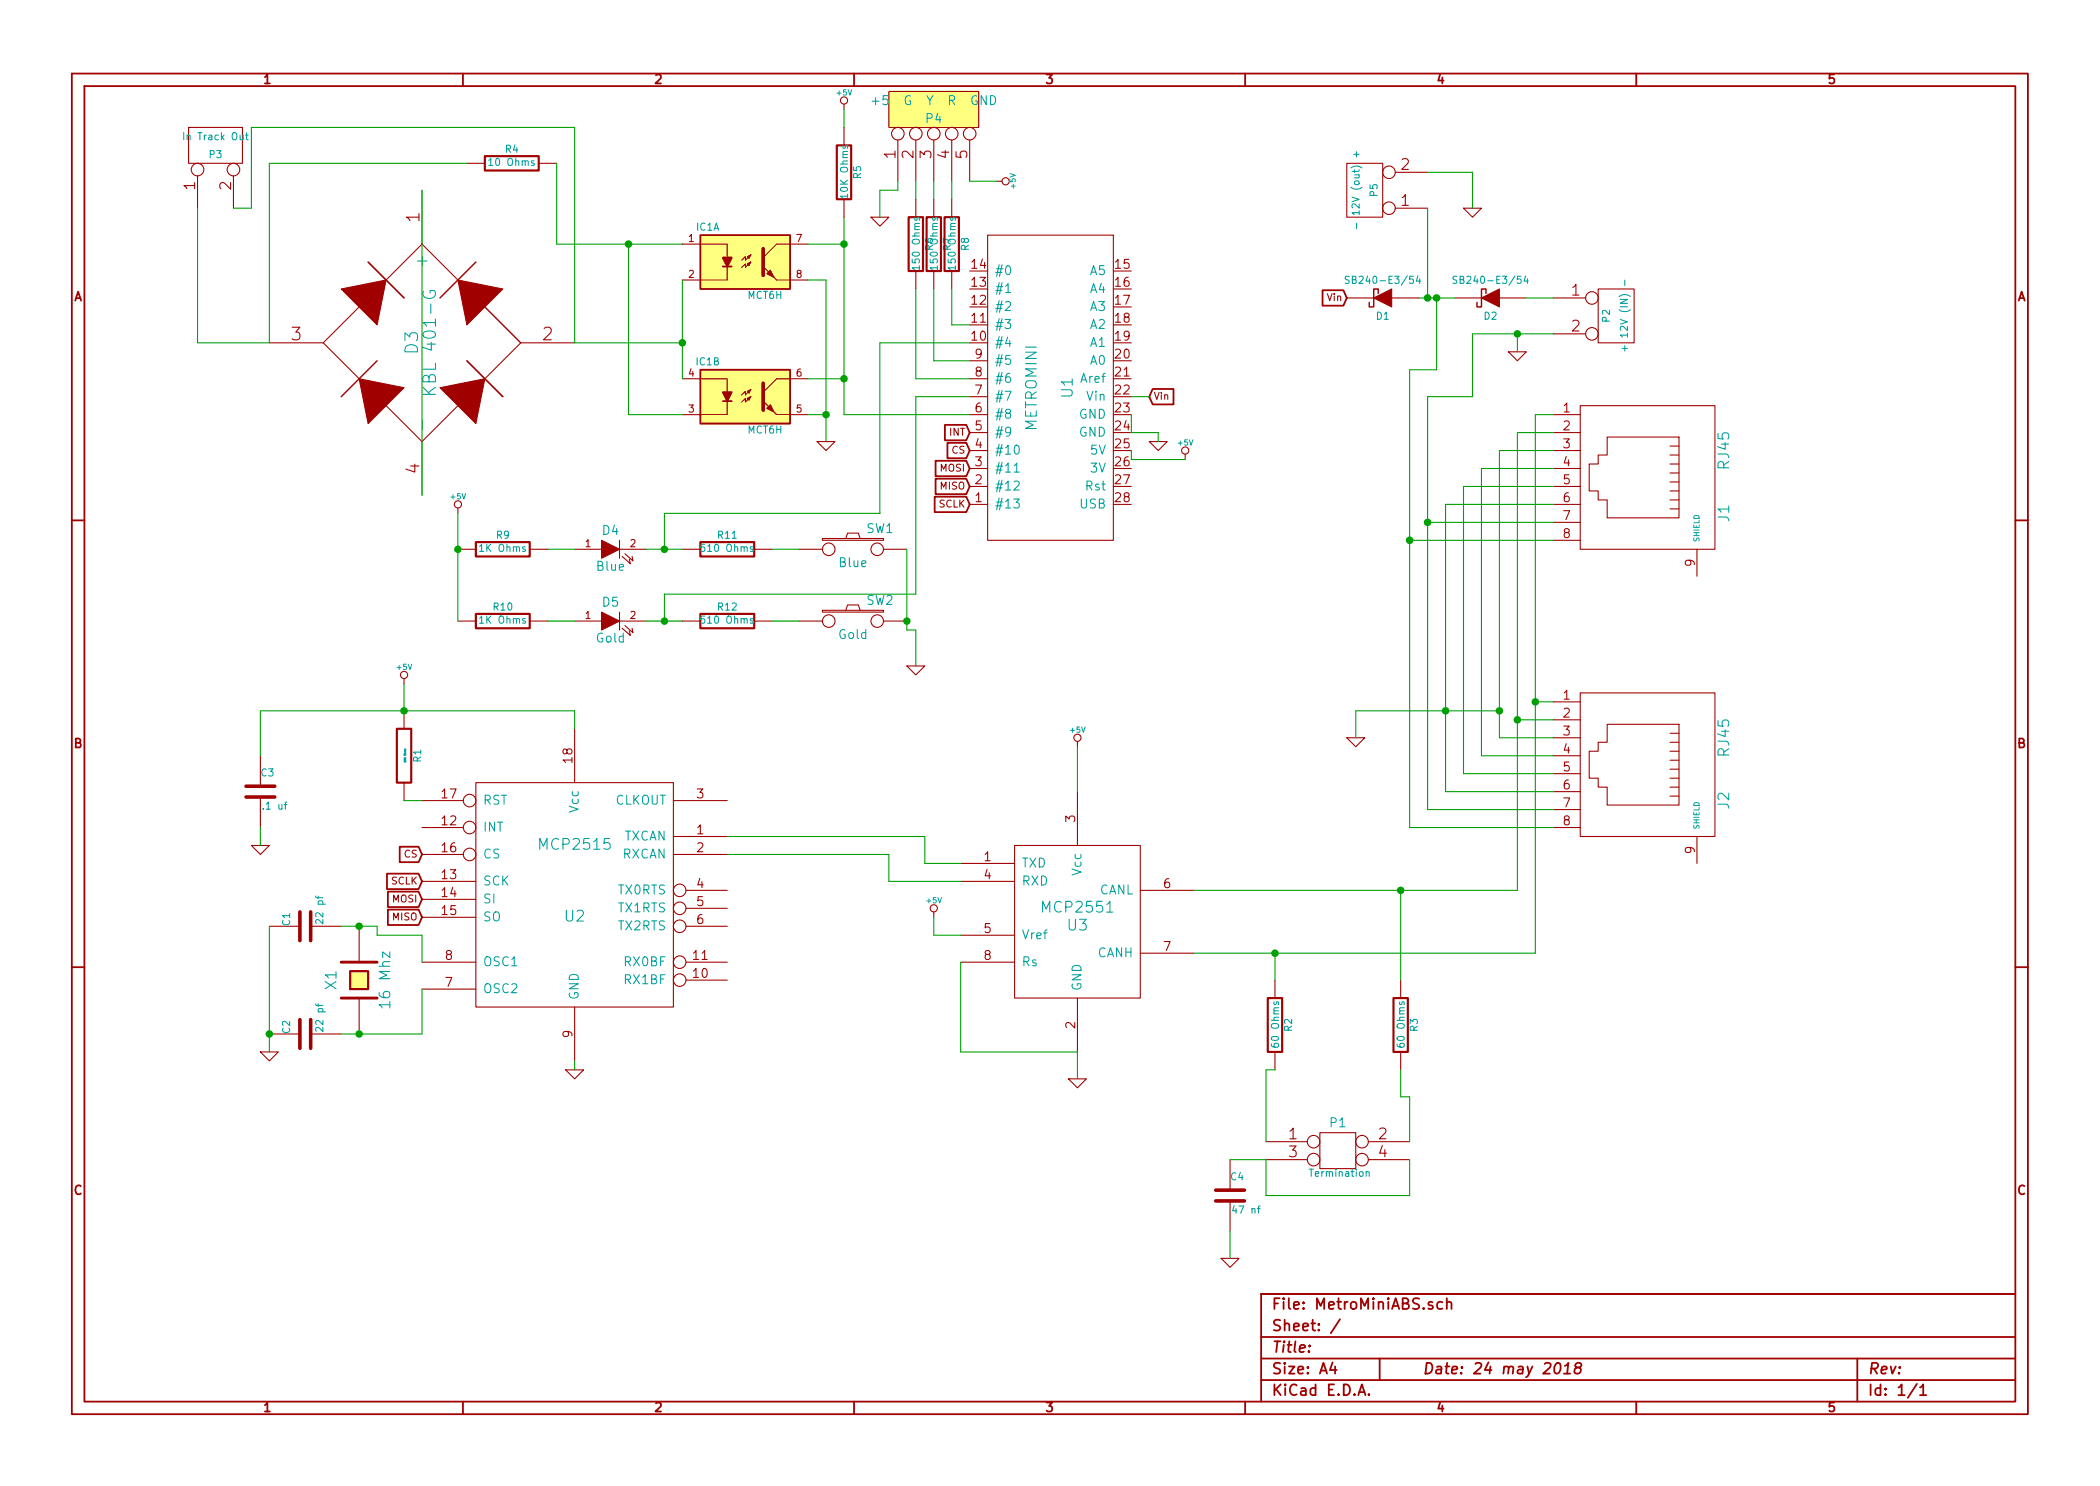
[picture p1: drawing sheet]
EESchema Schematic File Version 2
LIBS:MetroMiniABS-cache
LIBS:power
LIBS:device
LIBS:transistors
LIBS:conn
LIBS:linear
LIBS:regul
LIBS:74xx
LIBS:cmos4000
LIBS:adc-dac
LIBS:memory
LIBS:xilinx
LIBS:special
LIBS:microcontrollers
LIBS:dsp
LIBS:microchip
LIBS:analog_switches
LIBS:motorola
LIBS:texas
LIBS:intel
LIBS:audio
LIBS:interface
LIBS:digital-audio
LIBS:philips
LIBS:display
LIBS:cypress
LIBS:siliconi
LIBS:opto
LIBS:atmel
LIBS:contrib
LIBS:valves
LIBS:metromini
LIBS:mcp25xxx
LIBS:mct6h
LIBS:MetroMiniABS-cache
EELAYER 27 0
EELAYER END
$Descr A4 11693 8268
encoding utf-8
Sheet 1 1
Title ""
Date "24 may 2018"
Rev ""
Comp ""
Comment1 ""
Comment2 ""
Comment3 ""
Comment4 ""
$EndDescr
$Comp
L MCP2551 U3
U 1 1
P 6000 5150
F 0 "U3" H 6000 5150 60  0000 C CNN
F 1 "MCP2551" H 6000 5250 60  0000 C CNN
F 2 "DIL-8_300" H 6000 5050 60  0001 C CNN
F 3 "~" H 6000 5150 60  0000 C CNN
F 4 "579-MCP2551-I/P" H 6000 5150 60  0001 C CNN "Mouser Part Number"
F 5 "~" H 1200 800 60  0001 C CNN "Adafruit Part Number"
F 6 "1.31" H 6000 5150 60  0001 C CNN "Price"
	1    6000 5150
	1    0    0    -1  
$EndComp
$Comp
L MCP2515 U2
U 1 1
P 3200 4800
F 0 "U2" H 3200 4500 60  0000 C CNN
F 1 "MCP2515" H 3200 4900 60  0000 C CNN
F 2 "DIL-18_300" H 3100 4700 60  0001 C CNN
F 3 "~" H 3200 4800 60  0000 C CNN
F 4 "579-MCP2515-I/P" H 3200 4800 60  0001 C CNN "Mouser Part Number"
F 5 "~" H 1200 800 60  0001 C CNN "Adafruit Part Number"
F 6 "2.19" H 3200 4800 60  0001 C CNN "Price"
	1    3200 4800
	1    0    0    -1  
$EndComp
Text GLabel 5400 2500 0    39   Input ~ 0
CS
Text GLabel 5400 2700 0    39   Input ~ 0
MISO
Text GLabel 5400 2600 0    39   Input ~ 0
MOSI
Text GLabel 5400 2800 0    39   Input ~ 0
SCLK
Text GLabel 5400 2400 0    39   Input ~ 0
INT
Text GLabel 2350 4750 0    39   Input ~ 0
CS
Text GLabel 2350 4900 0    39   Input ~ 0
SCLK
Text GLabel 2350 5000 0    39   Input ~ 0
MOSI
Text GLabel 2350 5100 0    39   Input ~ 0
MISO
$Comp
L R R1
U 1 1
P 2250 4200
F 0 "R1" V 2330 4200 40  0000 C CNN
F 1 "10K Ohms" V 2257 4201 10  0000 C CNN
F 2 "~" V 2180 4200 30  0000 C CNN
F 3 "~" H 2250 4200 30  0000 C CNN
F 4 "660-MF1/4LCT52R103J" H 2250 4200 60  0001 C CNN "Mouser Part Number"
F 5 "~" H 1200 800 60  0001 C CNN "Adafruit Part Number"
F 6 ".10" H 2250 4200 60  0001 C CNN "Price"
	1    2250 4200
	1    0    0    -1  
$EndComp
$Comp
L +5V #PWR01
U 1 1
P 2250 3800
F 0 "#PWR01" H 2250 3890 20  0001 C CNN
F 1 "+5V" H 2250 3890 30  0000 C CNN
F 2 "" H 2250 3800 60  0000 C CNN
F 3 "" H 2250 3800 60  0000 C CNN
	1    2250 3800
	1    0    0    -1  
$EndComp
$Comp
L GND #PWR02
U 1 1
P 3200 5950
F 0 "#PWR02" H 3200 5950 30  0001 C CNN
F 1 "GND" H 3200 5880 30  0001 C CNN
F 2 "" H 3200 5950 60  0000 C CNN
F 3 "" H 3200 5950 60  0000 C CNN
	1    3200 5950
	1    0    0    -1  
$EndComp
$Comp
L CRYSTAL X1
U 1 1
P 2000 5450
F 0 "X1" H 2000 5600 60  0000 C CNN
F 1 "16 Mhz" H 2000 5300 60  0000 C CNN
F 2 "~" H 2000 5450 60  0000 C CNN
F 3 "~" H 2000 5450 60  0000 C CNN
F 4 "449-LFXTAL027945BULK " H 2000 5450 60  0001 C CNN "Mouser Part Number"
F 5 "~" H 1200 800 60  0001 C CNN "Adafruit Part Number"
F 6 ".21" H 2000 5450 60  0001 C CNN "Price"
	1    2000 5450
	0    -1   -1   0   
$EndComp
$Comp
L C C1
U 1 1
P 1700 5150
F 0 "C1" H 1700 5250 40  0000 L CNN
F 1 "22 pf" H 1706 5065 40  0000 L CNN
F 2 "~" H 1738 5000 30  0000 C CNN
F 3 "~" H 1700 5150 60  0000 C CNN
F 4 "581-SR151A220KAR" H 1700 5150 60  0001 C CNN "Mouser Part Number"
F 5 "~" H 1200 800 60  0001 C CNN "Adafruit Part Number"
F 6 ".10" H 1700 5150 60  0001 C CNN "Price"
	1    1700 5150
	0    -1   -1   0   
$EndComp
$Comp
L C C2
U 1 1
P 1700 5750
F 0 "C2" H 1700 5850 40  0000 L CNN
F 1 "22 pf" H 1706 5665 40  0000 L CNN
F 2 "~" H 1738 5600 30  0000 C CNN
F 3 "~" H 1700 5750 60  0000 C CNN
F 4 "581-SR151A220KAR" H 1700 5750 60  0001 C CNN "Mouser Part Number"
F 5 "~" H 1200 800 60  0001 C CNN "Adafruit Part Number"
F 6 ".10" H 1700 5750 60  0001 C CNN "Price"
	1    1700 5750
	0    -1   -1   0   
$EndComp
$Comp
L GND #PWR03
U 1 1
P 1500 5850
F 0 "#PWR03" H 1500 5850 30  0001 C CNN
F 1 "GND" H 1500 5780 30  0001 C CNN
F 2 "" H 1500 5850 60  0000 C CNN
F 3 "" H 1500 5850 60  0000 C CNN
	1    1500 5850
	1    0    0    -1  
$EndComp
$Comp
L C C3
U 1 1
P 1450 4400
F 0 "C3" H 1450 4500 40  0000 L CNN
F 1 ".1 uf" H 1456 4315 40  0000 L CNN
F 2 "~" H 1488 4250 30  0000 C CNN
F 3 "~" H 1450 4400 60  0000 C CNN
F 4 "21RZ310-RC" H 1450 4400 60  0001 C CNN "Mouser Part Number"
F 5 "~" H 1200 800 60  0001 C CNN "Adafruit Part Number"
F 6 ".08" H 1450 4400 60  0001 C CNN "Price"
	1    1450 4400
	1    0    0    -1  
$EndComp
$Comp
L GND #PWR04
U 1 1
P 1450 4700
F 0 "#PWR04" H 1450 4700 30  0001 C CNN
F 1 "GND" H 1450 4630 30  0001 C CNN
F 2 "" H 1450 4700 60  0000 C CNN
F 3 "" H 1450 4700 60  0000 C CNN
	1    1450 4700
	1    0    0    -1  
$EndComp
$Comp
L +5V #PWR05
U 1 1
P 6000 4150
F 0 "#PWR05" H 6000 4240 20  0001 C CNN
F 1 "+5V" H 6000 4240 30  0000 C CNN
F 2 "" H 6000 4150 60  0000 C CNN
F 3 "" H 6000 4150 60  0000 C CNN
	1    6000 4150
	1    0    0    -1  
$EndComp
$Comp
L +5V #PWR06
U 1 1
P 5200 5100
F 0 "#PWR06" H 5200 5190 20  0001 C CNN
F 1 "+5V" H 5200 5190 30  0000 C CNN
F 2 "" H 5200 5100 60  0000 C CNN
F 3 "" H 5200 5100 60  0000 C CNN
	1    5200 5100
	1    0    0    -1  
$EndComp
$Comp
L GND #PWR07
U 1 1
P 6000 6000
F 0 "#PWR07" H 6000 6000 30  0001 C CNN
F 1 "GND" H 6000 5930 30  0001 C CNN
F 2 "" H 6000 6000 60  0000 C CNN
F 3 "" H 6000 6000 60  0000 C CNN
	1    6000 6000
	1    0    0    -1  
$EndComp
$Comp
L METROMINI U1
U 1 1
P 5850 2150
F 0 "U1" H 5850 2050 60  0000 C CNN
F 1 "METROMINI" H 5850 2250 60  0000 C CNN
F 2 "~" H 5850 2150 60  0000 C CNN
F 3 "~" H 5850 2150 60  0000 C CNN
F 4 "~" H 5850 2150 60  0001 C CNN "Mouser Part Number"
F 5 "2590" H 5850 2150 60  0001 C CNN "Adafruit Part Number"
F 6 "12.50" H 5850 2150 60  0001 C CNN "Price"
	1    5850 2150
	0    -1   -1   0   
$EndComp
$Comp
L +5V #PWR08
U 1 1
P 6600 2550
F 0 "#PWR08" H 6600 2640 20  0001 C CNN
F 1 "+5V" H 6600 2640 30  0000 C CNN
F 2 "" H 6600 2550 60  0000 C CNN
F 3 "" H 6600 2550 60  0000 C CNN
	1    6600 2550
	1    0    0    -1  
$EndComp
$Comp
L GND #PWR09
U 1 1
P 6450 2450
F 0 "#PWR09" H 6450 2450 30  0001 C CNN
F 1 "GND" H 6450 2380 30  0001 C CNN
F 2 "" H 6450 2450 60  0000 C CNN
F 3 "" H 6450 2450 60  0000 C CNN
	1    6450 2450
	1    0    0    -1  
$EndComp
$Comp
L RJ45 J2
U 1 1
P 9100 4250
F 0 "J2" H 9300 4750 60  0000 C CNN
F 1 "RJ45" H 8950 4750 60  0000 C CNN
F 2 "~" H 9100 4250 60  0000 C CNN
F 3 "~" H 9100 4250 60  0000 C CNN
F 4 "710-615008144221" H 9100 4250 60  0001 C CNN "Mouser Part Number"
F 5 "~" H 1200 800 60  0001 C CNN "Adafruit Part Number"
F 6 "1.17" H 9100 4250 60  0001 C CNN "Price"
	1    9100 4250
	0    1    1    0   
$EndComp
$Comp
L RJ45 J1
U 1 1
P 9100 2650
F 0 "J1" H 9300 3150 60  0000 C CNN
F 1 "RJ45" H 8950 3150 60  0000 C CNN
F 2 "~" H 9100 2650 60  0000 C CNN
F 3 "~" H 9100 2650 60  0000 C CNN
F 4 "710-615008144221" H 9100 2650 60  0001 C CNN "Mouser Part Number"
F 5 "~" H 1200 800 60  0001 C CNN "Adafruit Part Number"
F 6 "1.17" H 9100 2650 60  0001 C CNN "Price"
	1    9100 2650
	0    1    1    0   
$EndComp
$Comp
L DIODESCH D2
U 1 1
P 8300 1650
F 0 "D2" H 8300 1750 40  0000 C CNN
F 1 "SB240-E3/54" H 8300 1550 40  0000 C CNN
F 2 "~" H 8300 1650 60  0000 C CNN
F 3 "~" H 8300 1650 60  0000 C CNN
F 4 "625-SB240-E3" H 8300 1650 60  0001 C CNN "Mouser Part Number"
F 5 "~" H 1200 800 60  0001 C CNN "Adafruit Part Number"
F 6 ".46" H 8300 1650 60  0001 C CNN "Price"
	1    8300 1650
	-1   0    0    1   
$EndComp
$Comp
L DIODESCH D1
U 1 1
P 7700 1650
F 0 "D1" H 7700 1750 40  0000 C CNN
F 1 "SB240-E3/54" H 7700 1550 40  0000 C CNN
F 2 "~" H 7700 1650 60  0000 C CNN
F 3 "~" H 7700 1650 60  0000 C CNN
F 4 "625-SB240-E3 " H 7700 1650 60  0001 C CNN "Mouser Part Number"
F 5 "~" H 1200 800 60  0001 C CNN "Adafruit Part Number"
F 6 ".46" H 7700 1650 60  0001 C CNN "Price"
	1    7700 1650
	-1   0    0    1   
$EndComp
$Comp
L CONN_2 P2
U 1 1
P 9000 1750
F 0 "P2" V 8950 1750 40  0000 C CNN
F 1 "+ 12V (IN) -" V 9050 1750 40  0000 C CNN
F 2 "~" H 9000 1750 60  0000 C CNN
F 3 "~" H 9000 1750 60  0000 C CNN
F 4 "710-691249510002 " H 9000 1750 60  0001 C CNN "Mouser Part Number"
F 5 "~" H 1200 800 60  0001 C CNN "Adafruit Part Number"
F 6 "1.61" H 9000 1750 60  0001 C CNN "Price"
	1    9000 1750
	1    0    0    -1  
$EndComp
Wire Wire Line
	2350 4450 2250 4450
Wire Wire Line
	1450 3950 3200 3950
Wire Wire Line
	3200 3950 3200 4050
Wire Wire Line
	3200 5950 3200 5900
Wire Wire Line
	2350 5350 2350 5200
Wire Wire Line
	2350 5200 2100 5200
Wire Wire Line
	2100 5200 2100 5150
Wire Wire Line
	2100 5150 1900 5150
Wire Wire Line
	2350 5750 2350 5500
Wire Wire Line
	1900 5750 2350 5750
Connection ~ 2000 5150
Connection ~ 2000 5750
Wire Wire Line
	1500 5150 1500 5850
Connection ~ 1500 5750
Wire Wire Line
	2250 3800 2250 3950
Wire Wire Line
	1450 3950 1450 4200
Connection ~ 2250 3950
Wire Wire Line
	1450 4700 1450 4600
Wire Wire Line
	4050 4650 5150 4650
Wire Wire Line
	5150 4650 5150 4800
Wire Wire Line
	5150 4800 5350 4800
Wire Wire Line
	5350 4900 4950 4900
Wire Wire Line
	4950 4900 4950 4750
Wire Wire Line
	4950 4750 4050 4750
Wire Wire Line
	5350 5350 5350 5850
Wire Wire Line
	5350 5850 6000 5850
Wire Wire Line
	6000 5850 6000 6000
Wire Wire Line
	5350 5200 5200 5200
Wire Wire Line
	5200 5200 5200 5100
Wire Wire Line
	6000 4400 6000 4150
Wire Wire Line
	6600 2550 6300 2550
Wire Wire Line
	6300 2550 6300 2500
Wire Wire Line
	6450 2450 6450 2400
Wire Wire Line
	6450 2400 6300 2400
Wire Wire Line
	6300 2400 6300 2300
Wire Wire Line
	8650 2300 8550 2300
Wire Wire Line
	8550 2300 8550 5300
Wire Wire Line
	8550 3900 8650 3900
Wire Wire Line
	8650 2400 8450 2400
Wire Wire Line
	8450 2400 8450 4950
Wire Wire Line
	8450 4000 8650 4000
Wire Wire Line
	8650 2500 8350 2500
Wire Wire Line
	8350 2500 8350 4100
Wire Wire Line
	8350 4100 8650 4100
Wire Wire Line
	8650 2600 8250 2600
Wire Wire Line
	8250 2600 8250 4200
Wire Wire Line
	8250 4200 8650 4200
Wire Wire Line
	8650 4300 8150 4300
Wire Wire Line
	8150 4300 8150 2700
Wire Wire Line
	8150 2700 8650 2700
Wire Wire Line
	8650 2800 8050 2800
Wire Wire Line
	8050 2800 8050 4400
Wire Wire Line
	8050 4400 8650 4400
Wire Wire Line
	7950 4500 8650 4500
Wire Wire Line
	7950 2200 7950 4500
Wire Wire Line
	7950 2900 8650 2900
Wire Wire Line
	8650 3000 7850 3000
Wire Wire Line
	7850 2050 7850 4600
Wire Wire Line
	7850 4600 8650 4600
Wire Wire Line
	8650 1650 8500 1650
Wire Wire Line
	7850 2050 8000 2050
Wire Wire Line
	8000 2050 8000 1650
Wire Wire Line
	7900 1650 8100 1650
Connection ~ 7850 3000
Connection ~ 8000 1650
Wire Wire Line
	7950 2200 8200 2200
Wire Wire Line
	8200 2200 8200 1850
Wire Wire Line
	8200 1850 8650 1850
Connection ~ 7950 2900
$Comp
L GND #PWR010
U 1 1
P 8450 1950
F 0 "#PWR010" H 8450 1950 30  0001 C CNN
F 1 "GND" H 8450 1880 30  0001 C CNN
F 2 "" H 8450 1950 60  0000 C CNN
F 3 "" H 8450 1950 60  0000 C CNN
	1    8450 1950
	1    0    0    -1  
$EndComp
Wire Wire Line
	8450 1950 8450 1850
Connection ~ 8450 1850
Text GLabel 7500 1650 0    39   Input ~ 0
Vin
Text GLabel 6400 2200 2    39   Input ~ 0
Vin
Wire Wire Line
	6400 2200 6300 2200
Wire Wire Line
	8550 5300 6650 5300
Connection ~ 8550 3900
Wire Wire Line
	8450 4950 6650 4950
Connection ~ 8450 4000
Wire Wire Line
	7550 3950 8350 3950
Connection ~ 8050 3950
Connection ~ 8350 3950
$Comp
L GND #PWR011
U 1 1
P 7550 4100
F 0 "#PWR011" H 7550 4100 30  0001 C CNN
F 1 "GND" H 7550 4030 30  0001 C CNN
F 2 "" H 7550 4100 60  0000 C CNN
F 3 "" H 7550 4100 60  0000 C CNN
	1    7550 4100
	1    0    0    -1  
$EndComp
Wire Wire Line
	7550 3950 7550 4100
$Comp
L R R2
U 1 1
P 7100 5700
F 0 "R2" V 7180 5700 40  0000 C CNN
F 1 "60 Ohms" V 7107 5701 40  0000 C CNN
F 2 "~" V 7030 5700 30  0000 C CNN
F 3 "~" H 7100 5700 30  0000 C CNN
F 4 "71-RN60C60R0B/R " H 7100 5700 60  0001 C CNN "Mouser Part Number"
F 5 "~" H 1200 800 60  0001 C CNN "Adafruit Part Number"
F 6 ".54" H 7100 5700 60  0001 C CNN "Price"
	1    7100 5700
	1    0    0    -1  
$EndComp
$Comp
L R R3
U 1 1
P 7800 5700
F 0 "R3" V 7880 5700 40  0000 C CNN
F 1 "60 Ohms" V 7807 5701 40  0000 C CNN
F 2 "~" V 7730 5700 30  0000 C CNN
F 3 "~" H 7800 5700 30  0000 C CNN
F 4 "71-RN60C60R0B/R " H 7800 5700 60  0001 C CNN "Mouser Part Number"
F 5 "~" H 1200 800 60  0001 C CNN "Adafruit Part Number"
F 6 ".54" H 7800 5700 60  0001 C CNN "Price"
	1    7800 5700
	1    0    0    -1  
$EndComp
Wire Wire Line
	7800 5450 7800 4950
Connection ~ 7800 4950
Wire Wire Line
	7100 5450 7100 5300
Connection ~ 7100 5300
$Comp
L CONN_2X2 P1
U 1 1
P 7450 6400
F 0 "P1" H 7450 6550 50  0000 C CNN
F 1 "Termination" H 7460 6270 40  0000 C CNN
F 2 "~" H 7450 6400 60  0000 C CNN
F 3 "~" H 7450 6400 60  0000 C CNN
F 4 "855-M20-9980246" H 7450 6400 60  0001 C CNN "Mouser Part Number"
F 5 "~" H 1200 800 60  0001 C CNN "Adafruit Part Number"
F 6 ".16" H 7450 6400 60  0001 C CNN "Price"
	1    7450 6400
	1    0    0    -1  
$EndComp
Wire Wire Line
	7100 5950 7050 5950
Wire Wire Line
	7050 5950 7050 6350
Wire Wire Line
	7800 5950 7800 6100
Wire Wire Line
	7800 6100 7850 6100
Wire Wire Line
	7850 6100 7850 6350
Wire Wire Line
	7050 6450 7050 6650
Wire Wire Line
	7050 6650 7850 6650
Wire Wire Line
	7850 6650 7850 6450
$Comp
L C C4
U 1 1
P 6850 6650
F 0 "C4" H 6850 6750 40  0000 L CNN
F 1 "47 nf" H 6856 6565 40  0000 L CNN
F 2 "~" H 6888 6500 30  0000 C CNN
F 3 "~" H 6850 6650 60  0000 C CNN
F 4 "75-1C10Z5U473M050B" H 6850 6650 60  0001 C CNN "Mouser Part Number"
F 5 "~" H 1200 800 60  0001 C CNN "Adafruit Part Number"
F 6 ".10" H 6850 6650 60  0001 C CNN "Price"
	1    6850 6650
	1    0    0    -1  
$EndComp
$Comp
L GND #PWR012
U 1 1
P 6850 7000
F 0 "#PWR012" H 6850 7000 30  0001 C CNN
F 1 "GND" H 6850 6930 30  0001 C CNN
F 2 "" H 6850 7000 60  0000 C CNN
F 3 "" H 6850 7000 60  0000 C CNN
	1    6850 7000
	1    0    0    -1  
$EndComp
Wire Wire Line
	6850 7000 6850 6850
Wire Wire Line
	6850 6450 7050 6450
$Comp
L BRIDGE D3
U 1 1
P 2350 1900
F 0 "D3" H 2350 1950 70  0000 C CNN
F 1 "KBL 401-G" H 2350 1850 70  0000 C CNN
F 2 "~" H 2350 1900 60  0000 C CNN
F 3 "~" H 2350 1900 60  0000 C CNN
F 4 "750-KBL401-G " H 2350 1900 60  0001 C CNN "Mouser Part Number"
F 5 "~" H 1200 800 60  0001 C CNN "Adafruit Part Number"
F 6 ".88" H 2350 1900 60  0001 C CNN "Price"
	1    2350 1900
	0    -1   -1   0   
$EndComp
$Comp
L MCT6H IC1
U 1 1
P 4150 1450
F 0 "IC1" H 3940 1640 40  0000 C CNN
F 1 "MCT6H" H 4260 1260 40  0000 C CNN
F 2 "DIP-8__300" H 3990 1270 30  0001 C CIN
F 3 "~" H 4150 1450 60  0000 C CNN
F 4 "782-MCT6H" H 4150 1450 60  0001 C CNN "Mouser Part Number"
F 5 "~" H 1200 800 60  0001 C CNN "Adafruit Part Number"
F 6 "1.35" H 4150 1450 60  0001 C CNN "Price"
	1    4150 1450
	1    0    0    -1  
$EndComp
$Comp
L MCT6H IC1
U 2 1
P 4150 2200
F 0 "IC1" H 3940 2390 40  0000 C CNN
F 1 "MCT6H" H 4260 2010 40  0000 C CNN
F 2 "DIP-8__300" H 3990 2020 30  0001 C CIN
F 3 "~" H 4150 2200 60  0000 C CNN
F 4 "782-MCT6H" H 4150 1450 60  0001 C CNN "Mouser Part Number"
F 5 "~" H 1200 800 60  0001 C CNN "Adafruit Part Number"
F 6 "1.35" H 4150 1450 60  0001 C CNN "Price"
	2    4150 2200
	1    0    0    -1  
$EndComp
$Comp
L CONN_2 P3
U 1 1
P 1200 800
F 0 "P3" V 1150 800 40  0000 C CNN
F 1 "In Track Out" V 1250 800 40  0000 C CNN
F 2 "~" H 1200 800 60  0000 C CNN
F 3 "~" H 1200 800 60  0000 C CNN
F 4 "710-691249510002" H 1200 800 60  0001 C CNN "Mouser Part Number"
F 5 "~" H 1200 800 60  0001 C CNN "Adafruit Part Number"
F 6 "1.61" H 1200 800 60  0001 C CNN "Price"
	1    1200 800 
	0    -1   -1   0   
$EndComp
$Comp
L R R4
U 1 1
P 2850 900
F 0 "R4" V 2930 900 40  0000 C CNN
F 1 "10 Ohms" V 2857 901 40  0000 C CNN
F 2 "~" V 2780 900 30  0000 C CNN
F 3 "~" H 2850 900 30  0000 C CNN
F 4 "782-MCT6H" H 4150 1450 60  0001 C CNN "Mouser Part Number"
F 5 "~" H 1200 800 60  0001 C CNN "Adafruit Part Number"
F 6 ".10" H 2850 900 60  0001 C CNN "Price"
	1    2850 900 
	0    -1   -1   0   
$EndComp
Wire Wire Line
	2350 1050 2350 2750
Wire Wire Line
	3800 1550 3800 2100
Wire Wire Line
	1500 1900 1500 900 
Wire Wire Line
	1500 900  2600 900 
Wire Wire Line
	3100 900  3100 1350
Wire Wire Line
	3100 1350 3800 1350
Wire Wire Line
	3200 1900 3800 1900
Connection ~ 3800 1900
Wire Wire Line
	3800 2300 3500 2300
Wire Wire Line
	3500 2300 3500 1350
Connection ~ 3500 1350
Wire Wire Line
	4500 1550 4600 1550
Wire Wire Line
	4600 1550 4600 2450
Wire Wire Line
	4600 2300 4500 2300
Wire Wire Line
	4700 2100 4500 2100
Wire Wire Line
	4700 1200 4700 2300
Wire Wire Line
	4700 1350 4500 1350
Wire Wire Line
	1500 1900 1100 1900
Wire Wire Line
	1100 1900 1100 1150
Wire Wire Line
	3200 700  3200 1900
Wire Wire Line
	3200 700  1400 700 
Wire Wire Line
	1400 700  1400 1150
Wire Wire Line
	1400 1150 1300 1150
$Comp
L GND #PWR013
U 1 1
P 4600 2450
F 0 "#PWR013" H 4600 2450 30  0001 C CNN
F 1 "GND" H 4600 2380 30  0001 C CNN
F 2 "" H 4600 2450 60  0000 C CNN
F 3 "" H 4600 2450 60  0000 C CNN
	1    4600 2450
	1    0    0    -1  
$EndComp
$Comp
L R R5
U 1 1
P 4700 950
F 0 "R5" V 4780 950 40  0000 C CNN
F 1 "10K Ohms" V 4707 951 40  0000 C CNN
F 2 "~" V 4630 950 30  0000 C CNN
F 3 "~" H 4700 950 30  0000 C CNN
F 4 "782-MCT6H" H 4150 1450 60  0001 C CNN "Mouser Part Number"
F 5 "~" H 1200 800 60  0001 C CNN "Adafruit Part Number"
F 6 ".10" H 4700 950 60  0001 C CNN "Price"
	1    4700 950 
	1    0    0    -1  
$EndComp
Connection ~ 4700 1350
$Comp
L +5V #PWR014
U 1 1
P 4700 600
F 0 "#PWR014" H 4700 690 20  0001 C CNN
F 1 "+5V" H 4700 690 30  0000 C CNN
F 2 "" H 4700 600 60  0000 C CNN
F 3 "" H 4700 600 60  0000 C CNN
	1    4700 600 
	1    0    0    -1  
$EndComp
Wire Wire Line
	4700 600  4700 700 
Connection ~ 4600 2300
Wire Wire Line
	4700 2300 5400 2300
Connection ~ 4700 2100
$Comp
L CONN_5 P4
U 1 1
P 5200 600
F 0 "P4" V 5150 600 50  0000 C CNN
F 1 "+5  G  Y  R  GND" V 5250 600 50  0000 C CNN
F 2 "~" H 5200 600 60  0000 C CNN
F 3 "~" H 5200 600 60  0000 C CNN
F 4 "782-MCT6H" H 4150 1450 60  0001 C CNN "Mouser Part Number"
F 5 "~" H 1200 800 60  0001 C CNN "Adafruit Part Number"
F 6 "2.99" H 5200 600 60  0001 C CNN "Price"
	1    5200 600 
	0    -1   -1   0   
$EndComp
$Comp
L +5V #PWR015
U 1 1
P 5550 1000
F 0 "#PWR015" H 5550 1090 20  0001 C CNN
F 1 "+5V" H 5550 1090 30  0000 C CNN
F 2 "" H 5550 1000 60  0000 C CNN
F 3 "" H 5550 1000 60  0000 C CNN
	1    5550 1000
	0    1    1    0   
$EndComp
$Comp
L GND #PWR016
U 1 1
P 4900 1200
F 0 "#PWR016" H 4900 1200 30  0001 C CNN
F 1 "GND" H 4900 1130 30  0001 C CNN
F 2 "" H 4900 1200 60  0000 C CNN
F 3 "" H 4900 1200 60  0000 C CNN
	1    4900 1200
	1    0    0    -1  
$EndComp
Wire Wire Line
	5000 1000 5000 1050
Wire Wire Line
	5000 1050 4900 1050
Wire Wire Line
	4900 1050 4900 1200
Wire Wire Line
	5400 1000 5550 1000
$Comp
L R R6
U 1 1
P 5100 1350
F 0 "R6" V 5180 1350 40  0000 C CNN
F 1 "150 Ohms" V 5107 1351 40  0000 C CNN
F 2 "~" V 5030 1350 30  0000 C CNN
F 3 "~" H 5100 1350 30  0000 C CNN
F 4 "782-MCT6H" H 4150 1450 60  0001 C CNN "Mouser Part Number"
F 5 "~" H 1200 800 60  0001 C CNN "Adafruit Part Number"
F 6 ".10" H 5100 1350 60  0001 C CNN "Price"
	1    5100 1350
	1    0    0    -1  
$EndComp
$Comp
L R R7
U 1 1
P 5200 1350
F 0 "R7" V 5280 1350 40  0000 C CNN
F 1 "150 Ohms" V 5207 1351 40  0000 C CNN
F 2 "~" V 5130 1350 30  0000 C CNN
F 3 "~" H 5200 1350 30  0000 C CNN
F 4 "782-MCT6H" H 4150 1450 60  0001 C CNN "Mouser Part Number"
F 5 "~" H 1200 800 60  0001 C CNN "Adafruit Part Number"
F 6 ".10" H 5200 1350 60  0001 C CNN "Price"
	1    5200 1350
	1    0    0    -1  
$EndComp
$Comp
L R R8
U 1 1
P 5300 1350
F 0 "R8" V 5380 1350 40  0000 C CNN
F 1 "150 Ohms" V 5307 1351 40  0000 C CNN
F 2 "~" V 5230 1350 30  0000 C CNN
F 3 "~" H 5300 1350 30  0000 C CNN
F 4 "782-MCT6H" H 4150 1450 60  0001 C CNN "Mouser Part Number"
F 5 "~" H 1200 800 60  0001 C CNN "Adafruit Part Number"
F 6 ".10" H 5300 1350 60  0001 C CNN "Price"
	1    5300 1350
	1    0    0    -1  
$EndComp
Wire Wire Line
	5100 1000 5100 1100
Wire Wire Line
	5200 1000 5200 1100
Wire Wire Line
	5300 1000 5300 1100
Wire Wire Line
	5300 1800 5300 1600
Wire Wire Line
	5300 1800 5400 1800
Wire Wire Line
	5200 1600 5200 2000
Wire Wire Line
	5200 2000 5400 2000
Wire Wire Line
	5100 1600 5100 2100
Wire Wire Line
	5100 2100 5400 2100
$Comp
L CONN_2 P5
U 1 1
P 7600 1050
F 0 "P5" V 7550 1050 40  0000 C CNN
F 1 "- 12V (out) +" V 7650 1050 40  0000 C CNN
F 2 "~" H 7600 1050 60  0000 C CNN
F 3 "~" H 7600 1050 60  0000 C CNN
F 4 "782-MCT6H" H 4150 1450 60  0001 C CNN "Mouser Part Number"
F 5 "~" H 1200 800 60  0001 C CNN "Adafruit Part Number"
F 6 "0.52" H 7600 1050 60  0001 C CNN "Price"
	1    7600 1050
	-1   0    0    1   
$EndComp
Wire Wire Line
	7950 1150 7950 1650
Connection ~ 7950 1650
$Comp
L GND #PWR017
U 1 1
P 8200 1150
F 0 "#PWR017" H 8200 1150 30  0001 C CNN
F 1 "GND" H 8200 1080 30  0001 C CNN
F 2 "" H 8200 1150 60  0000 C CNN
F 3 "" H 8200 1150 60  0000 C CNN
	1    8200 1150
	1    0    0    -1  
$EndComp
Wire Wire Line
	7950 950  8200 950 
Wire Wire Line
	8200 950  8200 1150
$Comp
L LED D4
U 1 1
P 3400 3050
F 0 "D4" H 3400 3150 50  0000 C CNN
F 1 "Blue" H 3400 2950 50  0000 C CNN
F 2 "~" H 3400 3050 60  0000 C CNN
F 3 "~" H 3400 3050 60  0000 C CNN
	1    3400 3050
	1    0    0    -1  
$EndComp
$Comp
L LED D5
U 1 1
P 3400 3450
F 0 "D5" H 3400 3550 50  0000 C CNN
F 1 "Gold" H 3400 3350 50  0000 C CNN
F 2 "~" H 3400 3450 60  0000 C CNN
F 3 "~" H 3400 3450 60  0000 C CNN
	1    3400 3450
	1    0    0    -1  
$EndComp
$Comp
L R R9
U 1 1
P 2800 3050
F 0 "R9" V 2880 3050 40  0000 C CNN
F 1 "1K Ohms" V 2807 3051 40  0000 C CNN
F 2 "~" V 2730 3050 30  0000 C CNN
F 3 "~" H 2800 3050 30  0000 C CNN
	1    2800 3050
	0    -1   -1   0   
$EndComp
$Comp
L R R10
U 1 1
P 2800 3450
F 0 "R10" V 2880 3450 40  0000 C CNN
F 1 "1K Ohms" V 2807 3451 40  0000 C CNN
F 2 "~" V 2730 3450 30  0000 C CNN
F 3 "~" H 2800 3450 30  0000 C CNN
	1    2800 3450
	0    -1   -1   0   
$EndComp
$Comp
L R R11
U 1 1
P 4050 3050
F 0 "R11" V 4130 3050 40  0000 C CNN
F 1 "510 Ohms" V 4057 3051 40  0000 C CNN
F 2 "~" V 3980 3050 30  0000 C CNN
F 3 "~" H 4050 3050 30  0000 C CNN
	1    4050 3050
	0    -1   -1   0   
$EndComp
$Comp
L R R12
U 1 1
P 4050 3450
F 0 "R12" V 4130 3450 40  0000 C CNN
F 1 "510 Ohms" V 4057 3451 40  0000 C CNN
F 2 "~" V 3980 3450 30  0000 C CNN
F 3 "~" H 4050 3450 30  0000 C CNN
	1    4050 3450
	0    -1   -1   0   
$EndComp
$Comp
L SW_PUSH SW1
U 1 1
P 4750 3050
F 0 "SW1" H 4900 3160 50  0000 C CNN
F 1 "Blue" H 4750 2970 50  0000 C CNN
F 2 "~" H 4750 3050 60  0000 C CNN
F 3 "~" H 4750 3050 60  0000 C CNN
	1    4750 3050
	1    0    0    -1  
$EndComp
$Comp
L SW_PUSH SW2
U 1 1
P 4750 3450
F 0 "SW2" H 4900 3560 50  0000 C CNN
F 1 "Gold" H 4750 3370 50  0000 C CNN
F 2 "~" H 4750 3450 60  0000 C CNN
F 3 "~" H 4750 3450 60  0000 C CNN
	1    4750 3450
	1    0    0    -1  
$EndComp
$Comp
L +5V #PWR018
U 1 1
P 2550 2850
F 0 "#PWR018" H 2550 2940 20  0001 C CNN
F 1 "+5V" H 2550 2940 30  0000 C CNN
F 2 "" H 2550 2850 60  0000 C CNN
F 3 "" H 2550 2850 60  0000 C CNN
	1    2550 2850
	1    0    0    -1  
$EndComp
$Comp
L GND #PWR019
U 1 1
P 5100 3700
F 0 "#PWR019" H 5100 3700 30  0001 C CNN
F 1 "GND" H 5100 3630 30  0001 C CNN
F 2 "" H 5100 3700 60  0000 C CNN
F 3 "" H 5100 3700 60  0000 C CNN
	1    5100 3700
	1    0    0    -1  
$EndComp
Wire Wire Line
	5050 3050 5050 3500
Wire Wire Line
	5050 3500 5100 3500
Wire Wire Line
	5100 3500 5100 3700
Connection ~ 5050 3450
Wire Wire Line
	4300 3050 4450 3050
Wire Wire Line
	4300 3450 4450 3450
Wire Wire Line
	3200 3050 3050 3050
Wire Wire Line
	3200 3450 3050 3450
Wire Wire Line
	2550 2850 2550 3450
Connection ~ 2550 3050
Wire Wire Line
	3600 3050 3800 3050
Wire Wire Line
	3600 3450 3800 3450
Wire Wire Line
	5400 2200 5100 2200
Wire Wire Line
	5100 2200 5100 3300
Wire Wire Line
	5100 3300 3700 3300
Wire Wire Line
	3700 3300 3700 3450
Connection ~ 3700 3450
Wire Wire Line
	5400 1900 4900 1900
Wire Wire Line
	4900 1900 4900 2850
Wire Wire Line
	4900 2850 3700 2850
Wire Wire Line
	3700 2850 3700 3050
Connection ~ 3700 3050
$EndSCHEMATC
